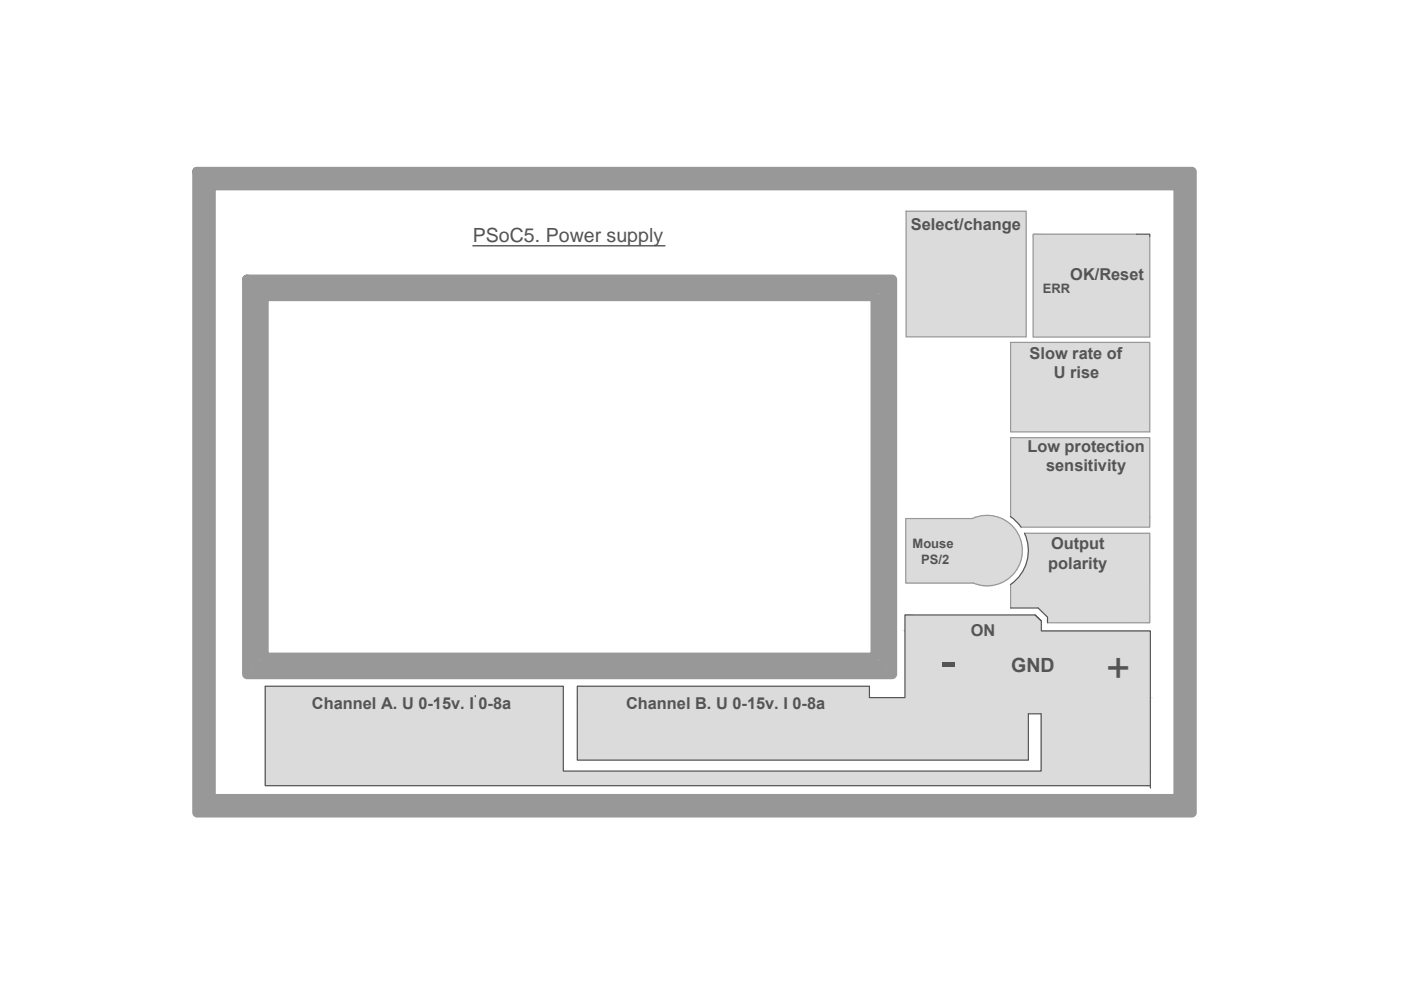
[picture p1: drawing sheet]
<svg xmlns="http://www.w3.org/2000/svg" width="297mm" height="210mm" viewBox="0 0 297 210" stroke-linecap="round" stroke-linejoin="round" font-family="sans-serif">
<!-- layer: Design fill -->
<g fill="#dbdbdb" stroke="#dbdbdb" stroke-width=".21">
<path d="M208.3 109.3h2.1z"/>
<path d="M206.2 109.9h6.2z"/>
<path d="M208.2 124.2h2.3z"/>
<path d="M214.3 72.6v19h29.5zM214.3 72.6h29.5v19z"/>
<path d="M214.3 92.8v16.8h29.5zM214.3 92.8h29.5v16.8z"/>
<path d="M214.3 109.6l.8 .6h28.7zM214.3 109.6h29.5v.6z"/>
<path d="M215.1 110.2l.7 .8h28zM215.1 110.2h28.7v.8z"/>
<path d="M215.8 111l.7 .8h27.3zM215.8 111h28v.8z"/>
<path d="M217.2 113.1l.4 1h26.2zM217.2 113.1h26.6v1z"/>
<path d="M217.6 114.1l.3 1.1h25.9zM217.6 114.1h26.2v1.1z"/>
<path d="M217.9 115.2l.1 1.1h25.8zM217.9 115.2h25.9v1.1z"/>
<path d="M218 116.3v1.1h25.8zM218 116.3h25.8v1.1z"/>
<path d="M218 117.4l-.1 1.1h25.9zM218 117.4h25.8v1.1z"/>
<path d="M217.9 118.5l-.3 1.1h26.2zM217.9 118.5h25.9v1.1z"/>
<path d="M217.6 119.6l-.5 1h26.7zM217.6 119.6h26.2v1z"/>
<path d="M217.1 120.6l-.5 1h27.2zM217.1 120.6h26.7v1z"/>
<path d="M216.6 121.6l-.7 .9h27.9zM216.6 121.6h27.2v.9z"/>
<path d="M215.9 122.5l-.7 .8h28.6zM215.9 122.5h27.9v.8z"/>
<path d="M214.3 124h29.5l-28.6-.7zM215.2 123.3h28.6v.7z"/>
<path d="M214.3 124v4.9h29.5zM214.3 124h29.5v4.9z"/>
<path d="M220.1 128.9l2 2h21.7zM220.1 128.9h23.7v2z"/>
<path d="M222.1 130.9v1.1h21.7zM222.1 130.9h21.7v1.1z"/>
<path d="M208.3 109.3h2.1zM208.2 109.3h2.2z"/>
<path d="M207.2 109.6h4.2zM207.2 109.6h4.2zM207.2 109.6h4.2l-3.2-.3zM208.2 109.3h2.2l1 .3z"/>
<path d="M206.2 109.9h6.2zM206.2 109.9h6.2l-5.2-.3zM207.2 109.6h4.2l1 .3z"/>
<path d="M192 109.9v.5h21.3zM192 109.9h20.4l.9 .5z"/>
<path d="M192 110.4v.7h22.2zM192 110.4h21.3l.9 .7z"/>
<path d="M192 111.1v.7h22.9zM192 111.1h22.2l.7 .7z"/>
<path d="M192 111.8v.9h23.6zM192 111.8h22.9l.7 .9z"/>
<path d="M192 112.7v.9h24.1zM192 112.7h23.6l.5 .9z"/>
<path d="M192 113.6v1h24.5zM192 113.6h24.1l.4 1z"/>
<path d="M192 114.6v1.1h24.7zM192 114.6h24.5l.2 1.1z"/>
<path d="M192 115.7v1h24.8zM192 115.7h24.7l.1 1z"/>
<path d="M192 116.7v1.1h24.7zM192 116.7h24.8l-.1 1.1z"/>
<path d="M192 117.8v1h24.5zM192 117.8h24.7l-.2 1z"/>
<path d="M192 118.8v1h24.1zM192 118.8h24.5l-.4 1z"/>
<path d="M192 119.8v.9h23.6zM192 119.8h24.1l-.5 .9z"/>
<path d="M192 120.7v.9h23zM192 120.7h23.6l-.6 .9z"/>
<path d="M192 121.6v.7h22.3zM192 121.6h23l-.7 .7z"/>
<path d="M192 122.3v.7h21.4zM192 122.3h22.3l-.9 .7z"/>
<path d="M192 123v.5h20.5zM192 123h21.4l-.9 .5z"/>
<path d="M192 123.5l20.3 .1zM192 123.5h20.5z"/>
<path d="M206.3 123.6l.8 .3h4.4zM206.3 123.6h6l-.8 .3z"/>
<path d="M207.1 123.9l4.1 .1zM207.1 123.9h4.4z"/>
<path d="M207.3 124l.9 .2h2.3zM207.3 124h3.9l-.7 .2z"/>
<path d="M208.2 124.2h1.9zM208.3 124.2h1.8z"/>
<path d="M219 49.7v.4h24.8zM219 49.7h24.8v.4z"/>
<path d="M219 50.1v21.4h24.8zM219 50.1h24.8v21.4z"/>
<path d="M192.1 44.8v26.6h25.5zM192.1 44.8h25.5v26.6z"/>
<path d="M191.9 130.4v1.3h28.9zM191.9 130.4h27.6l1.3 1.3z"/>
<path d="M191.9 131.7v2.1h28.9zM191.9 131.7h28.9v2.1z"/>
<path d="M191.9 133.8v14.1h52zM191.9 133.8h52v14.1z"/>
<path d="M122.4 145.5v2.4h61.9zM122.4 145.5h61.9v2.4z"/>
<path d="M122.4 147.9v3.4h121.5zM122.4 147.9h121.5v3.4z"/>
<path d="M122.4 151.3v9.9h95.6zM122.4 151.3h95.6v9.9z"/>
<path d="M220.7 151.3v12.2h23.2zM220.7 151.3h23.2v12.2z"/>
<path d="M56.2 145.5v18h63.2zM56.2 145.5h63.2v18z"/>
<path d="M56.2 163.5v3.1h187.7zM56.2 163.5h187.7v3.1z"/>
</g>
<!-- layer: Design -->
<path d="M52.4 59.3h136.8v83.7h-136.8zM54.2 61.1h133.2v80h-133.2z" fill="none" stroke="#989898" stroke-width="2.1"/>
<path d="M41.8 36.4h210.9v135.9h-210.9zM43.3 37.8h208v133h-208zM44.8 39.4h205v129.9h-205zM56 62.9h129.6v76.5h-129.6z" fill="none" stroke="#989898" stroke-width="2"/>
<path d="M100.8 147.7h.1" fill="none" stroke="#545454" stroke-width=".3"/>
<path d="M192.1 44.8h25.5v26.6h-25.5zM240.9 49.7h-21.9v21.8h24.8v-21.4M214.3 72.6h29.5v19h-29.5zM192 109.9h14.2a7.5 7.5 0 0 1 10.6 6.8 7.5 7.5 0 0 1-10.5 6.9h-14.3zM214.3 109.6v-16.8h29.5v19h-27.3M217.2 113.1h26.6v18.9h-21.7M214.3 124v4.9" fill="none" stroke="#989898" stroke-width=".25"/>
<path d="M240.9 49.7h2.9v.4M214.2 109.5l1.3 1 1 1.3M217.2 113a8.7 8.7 0 0 1-3 10.9M214.3 128.9h5.8l2 2v1.1M219.5 130.4l1.3 1.3M243.9 166.6h-187.7v-21.1h63.2v18h101.3v-12.2h-2.7v9.9h-95.6v-15.7h61.9v2.4h7.6v-17.5h27.6l1.3 1.3v2.1h23.1v33.3" fill="none" stroke="#545454" stroke-width=".25"/>
<!-- layer: Labels -->
<path d="M100.3 52.1h40.7" fill="none" stroke="#545454" stroke-width=".3"/>
<text font-size="11.1" fill="#545454" x="199.3" y="143.9">-</text>
<text font-size="8.3" fill="#545454" x="234.7" y="144">+</text>
<g font-size="4.1" fill="#545454">
<text x="100.3" y="51.2">PSoC5. Power supply</text>
<text x="214.4" y="142.5">GND</text>
</g>
<g font-size="3.5" fill="#545454">
<text x="193.1" y="48.8">Select/change</text>
<text x="226.9" y="59.4">OK/Reset</text>
<text x="218.3" y="76.1">Slow rate of</text>
<text x="223.4" y="80.2">U rise</text>
<text x="217.8" y="95.8">Low protection</text>
<text x="221.8" y="99.9">sensitivity</text>
<text x="222.9" y="116.4">Output</text>
<text x="222.2" y="120.6">polarity</text>
<text x="205.8" y="134.8">ON</text>
<text x="66.1" y="150.3">Channel A. U 0-15v. I 0-8a</text>
<text x="132.7" y="150.3">Channel B. U 0-15v. I 0-8a</text>
</g>
<g font-size="2.8" fill="#545454">
<text x="221.1" y="62.1">ERR</text>
<text x="193.5" y="116.2">Mouse</text>
<text x="195.3" y="119.6">PS/2</text>
</g>
</svg>
